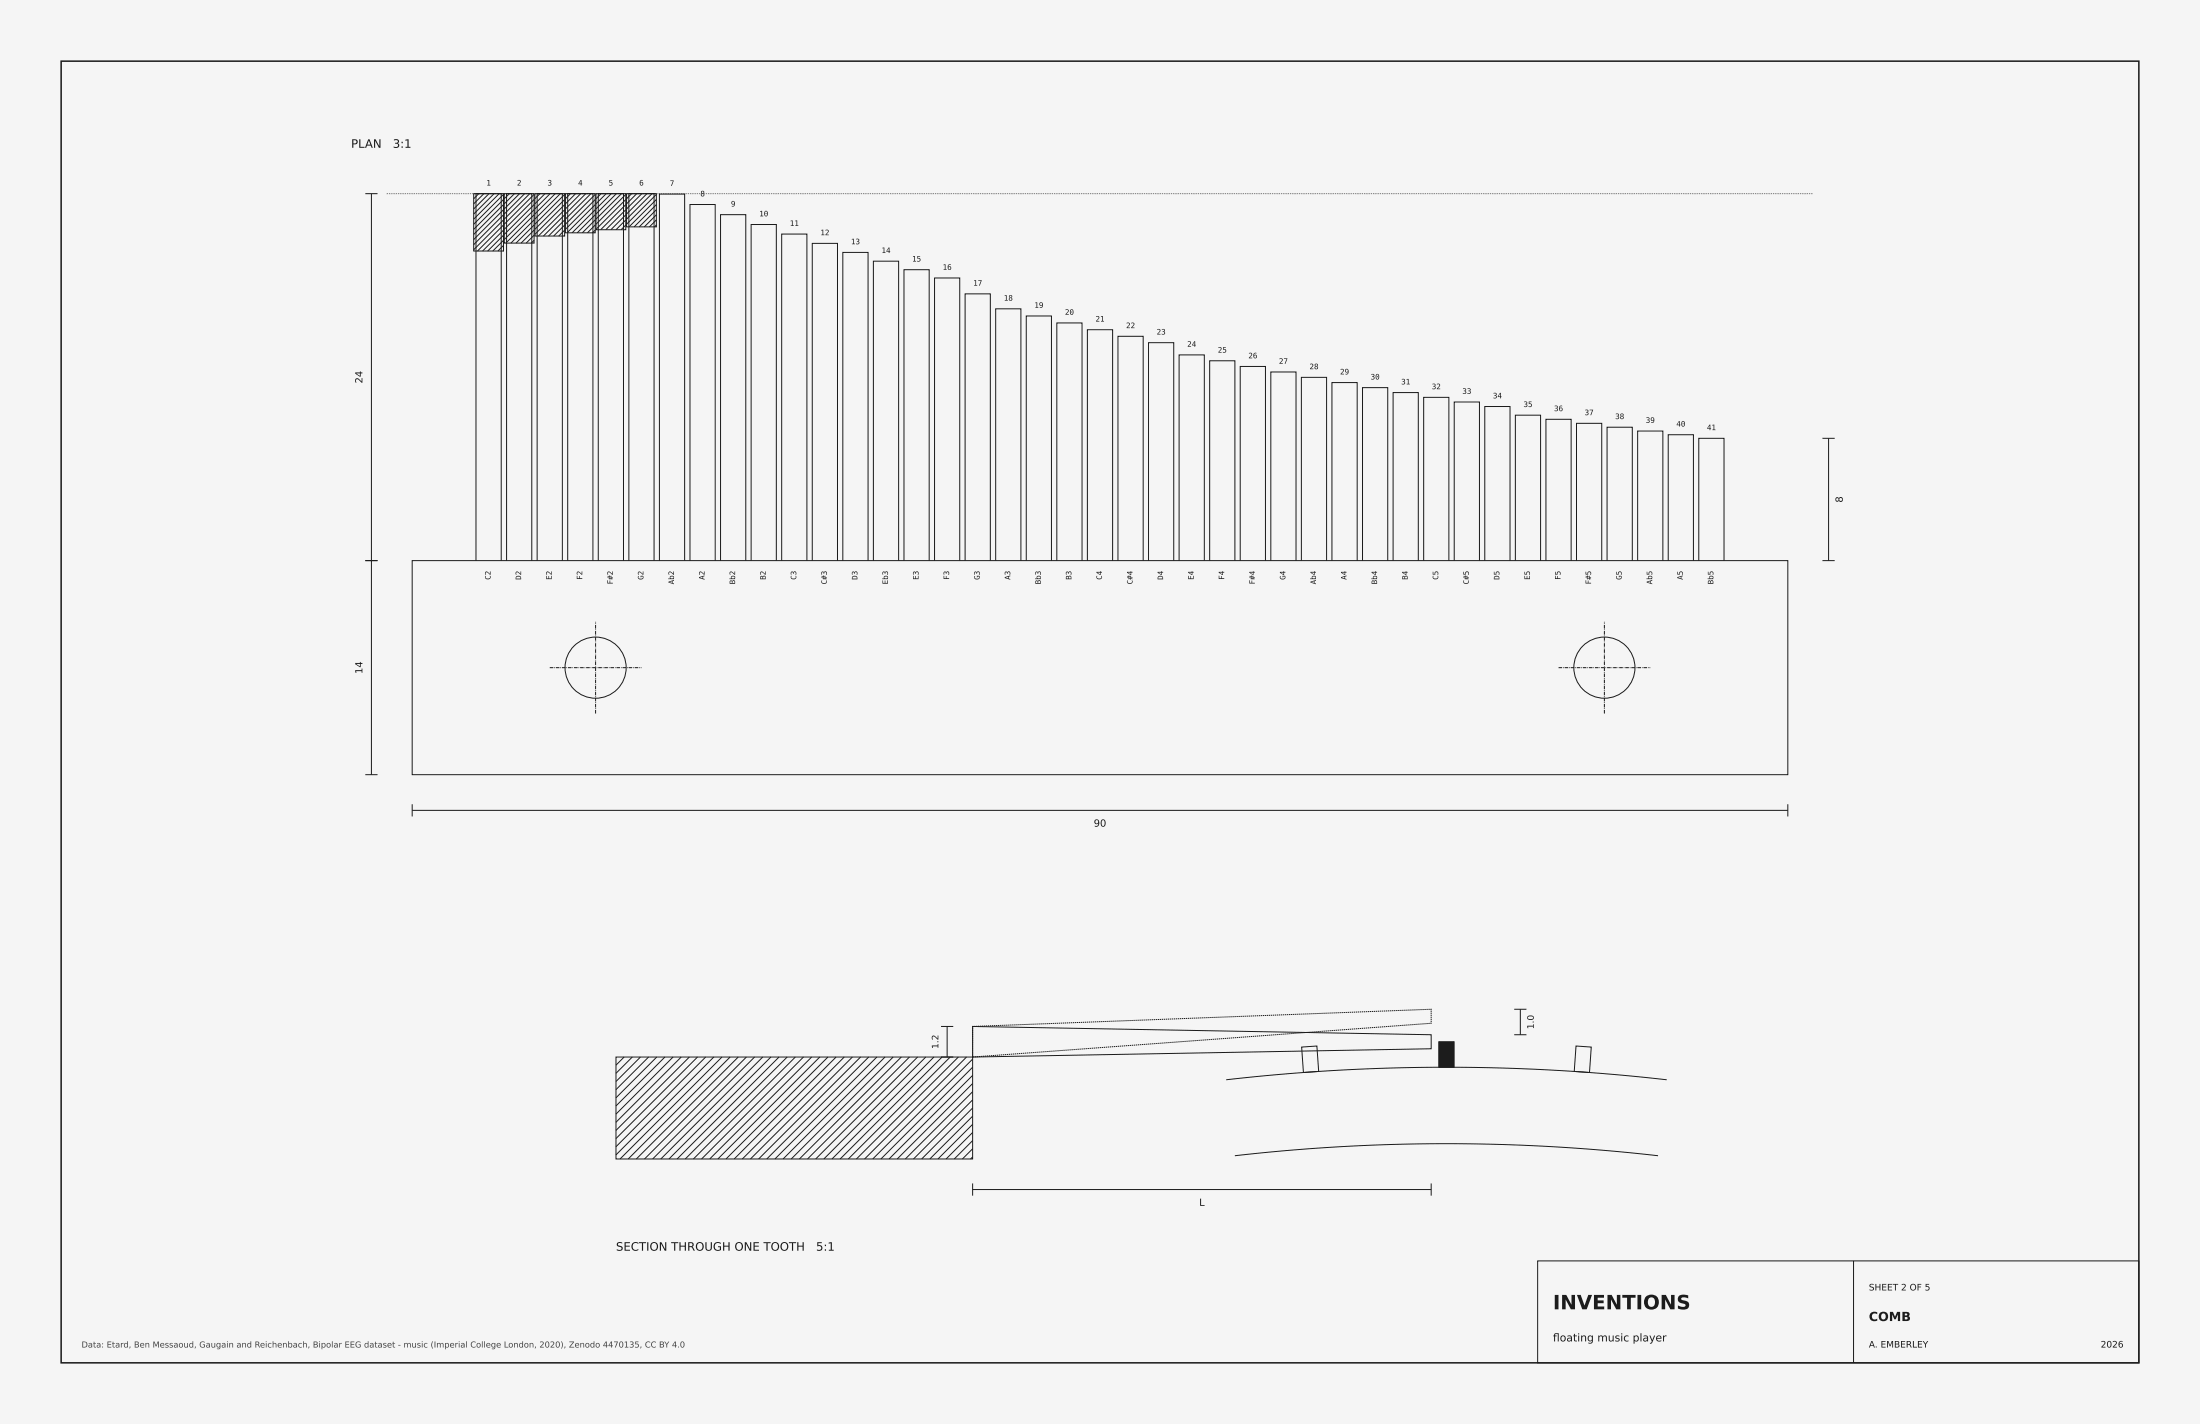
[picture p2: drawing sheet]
<svg xmlns="http://www.w3.org/2000/svg" width="432mm" height="279mm" viewBox="0 0 432 279" stroke-linecap="round" stroke-linejoin="round" font-family="sans-serif">
<path d="M0 0h431.8v279.4h-431.8z" fill="#f7f5ef"/>
<path d="M107.9 131h18M305.9 131h18M116.9 140v-18M314.9 140v-18" fill="none" stroke="#1b1b1b" stroke-width=".2" stroke-dasharray=".7 .2 .1 .2" stroke-linecap="butt"/>
<g fill="none" stroke="#1b1b1b" stroke-width=".2">
<path d="M71.7 38h2.4M72.9 38v114M93 38h5.8v11.3h-5.8zM94 38l-1 1M95 38l-2 2M96 38l-3 3M97 38l-4 4M98 38l-5 5M98.8 38.1l-5.8 5.9M98.8 39.2l-5.8 5.8M99 38h5.8v9.7h-5.8zM100 38l-1 1"/>
<path d="M101 38l-2 2M102 38l-3 3M103 38l-4 4M104 38l-5 5M104.8 38.1l-5.8 5.9M104.8 39.2l-5.8 5.8M105 38h5.8v8.3h-5.8zM106 38l-1 1M107 38l-2 2M108 38l-3 3M109 38l-4 4M110 38l-5 5"/>
<path d="M110.8 38.1l-5.8 5.9M110.8 39.2l-5.8 5.8M111 38h5.8v7.7h-5.8zM112 38l-1 1M113 38l-2 2M114 38l-3 3M115 38l-4 4M116 38l-5 5M116.8 39.2l-5.8 5.8M116.8 38.1l-5.8 5.9M117 38h5.8v7.1h-5.8zM118 38l-1 1"/>
<path d="M119 38l-2 2M120 38l-3 3M121 38l-4 4M122 38l-5 5M122.8 38.1l-5.8 5.9M122.8 39.2l-5.8 5.8M123 38h5.8v6.5h-5.8zM124 38l-1 1M125 38l-2 2M126 38l-3 3M127 38l-4 4M128 38l-5 5"/>
<path d="M128.8 38.1l-5.8 5.9M128.8 39.2l-5.3 5.3M98.8 40.2l-5.8 5.8M98.8 41.2l-5.8 5.8M98.8 42.1l-5.8 5.9M98.8 43.1l-5.8 5.9M98.8 44.1l-5.1 5.2M98.8 45.2l-4.1 4.1M98.8 46.2l-3.1 3.1M98.8 47.2l-2.1 2.1M98.8 48.1l-1.1 1.2M98.8 49.1l-.1 .2"/>
<path d="M104.8 40.2l-5.8 5.8M104.8 41.2l-5.8 5.8M104.8 42.1l-5.5 5.6M104.8 43.1l-4.5 4.6M104.8 44.1l-3.5 3.6M104.8 45.2l-2.5 2.5M104.8 46.2l-1.5 1.5M104.8 47.2l-.5 .5M110.8 40.2l-5.8 5.8M110.8 41.2l-5.1 5.1M110.8 42.1l-4.1 4.2M110.8 43.1l-3.1 3.2"/>
<path d="M110.8 44.1l-2.1 2.2M110.8 45.2l-1.1 1.1M110.8 46.2l-.1 .1M116.8 40.2l-5.5 5.5M116.8 41.2l-4.5 4.5M116.8 42.1l-3.5 3.6M116.8 43.1l-2.5 2.6M116.8 44.1l-1.5 1.6M116.8 45.2l-.5 .5M122.8 40.2l-4.9 4.9M122.8 41.2l-3.9 3.9M122.8 42.1l-2.9 3"/>
<path d="M122.8 43.1l-1.9 2M122.8 44.1l-.9 1M128.8 40.2l-4.3 4.3M128.8 41.2l-3.3 3.3M128.8 42.1l-2.3 2.4M128.8 43.1l-1.3 1.4M128.8 44.1l-.3 .4M357.7 86h2.4M358.9 86v24M71.7 110h2.4M80.9 110h270v42h-270zM93.4 110v-72h5v72"/>
<path d="M99.4 110v-72h5v72M105.4 110v-72h5v72M111.4 110v-72h5v72M117.4 110v-72h5v72M123.4 110v-72h5v72M129.4 110v-71.9h5v71.9M135.4 110v-69.9h5v69.9M141.4 110v-67.9h5v67.9M147.4 110v-65.9h5v65.9M153.4 110v-64.1h5v64.1M159.4 110v-62.2h5v62.2M165.4 110v-60.5h5v60.5"/>
<path d="M171.4 110v-58.8h5v58.8M177.4 110v-57.1h5v57.1M183.4 110v-55.5h5v55.5M189.4 110v-52.3h5v52.3M195.4 110v-49.4h5v49.4M201.4 110v-48h5v48M207.4 110v-46.6h5v46.6M213.4 110v-45.3h5v45.3M219.4 110v-44h5v44M225.4 110v-42.8h5v42.8M231.4 110v-40.4h5v40.4M237.4 110v-39.2h5v39.2"/>
<path d="M243.4 110v-38.1h5v38.1M249.4 110v-37h5v37M255.4 110v-36h5v36M261.4 110v-34.9h5v34.9M267.4 110v-33.9h5v33.9M273.4 110v-33h5v33M279.4 110v-32h5v32M285.4 110v-31.1h5v31.1M291.4 110v-30.2h5v30.2M297.4 110v-28.5h5v28.5M303.4 110v-27.7h5v27.7M309.4 110v-26.9h5v26.9"/>
<path d="M315.4 110v-26.2h5v26.2M321.4 110v-25.4h5v25.4M327.4 110v-24.7h5v24.7M333.4 110v-24h5v24M357.7 110h2.4M71.7 152h2.4M80.9 159h270M80.9 157.8v2.4M350.9 157.8v2.4M297.2 198h2.4M298.4 198v5M120.9 207.4h70v20h-70z"/>
<path d="M122.5 207.4l-1.6 1.6M124.1 207.4l-3.2 3.2M125.7 207.4l-4.8 4.8M127.3 207.4l-6.4 6.4M128.9 207.4l-8 8M130.5 207.4l-9.6 9.6M132.1 207.4l-11.2 11.2M133.7 207.4l-12.8 12.8M135.3 207.4l-14.4 14.4M136.9 207.4l-16 16M138.5 207.4l-17.6 17.6M140.1 207.4l-19.2 19.2"/>
<path d="M141.7 207.4l-20 20M143.3 207.4l-20 20M144.9 207.4l-20 20M146.5 207.4l-20 20M148.1 207.4l-20 20M149.7 207.4l-20 20M151.3 207.4l-20 20M152.9 207.4l-20 20M154.5 207.4l-20 20M156.1 207.4l-20 20M157.7 207.4l-20 20M159.3 207.4l-20 20"/>
<path d="M160.9 207.4l-20 20M162.5 207.4l-20 20M164.1 207.4l-20 20M165.7 207.4l-20 20M167.3 207.4l-20 20M168.9 207.4l-20 20M170.5 207.4l-20 20M172.1 207.4l-20 20M173.7 207.4l-20 20M175.3 207.4l-20 20M176.9 207.4l-20 20M178.5 207.4l-20 20"/>
<path d="M180.1 207.4l-20 20M181.7 207.4l-20 20M183.3 207.4l-20 20M184.7 207.4h2.4M184.7 201.4h2.4M184.9 207.4l-20 20M185.9 201.4v6M186.5 207.4l-20 20M188.1 207.4l-20 20M189.7 207.4l-20 20M190.9 201.4l90 1.6v2.8l-90 1.6zM190.9 207.8l-19.6 19.6"/>
<path d="M190.9 209.4l-18 18M190.9 211l-16.4 16.4M190.9 212.6l-14.8 14.8M190.9 214.2l-13.2 13.2M190.9 215.8l-11.6 11.6M190.9 217.4l-10 10M190.9 219l-8.4 8.4M240.8 211.8l9.8-.9 10.9-.8 10.9-.5 11-.2 10.9 .1 10.9 .5 10.9 .8 10.9 1M255.5 205.4l3-.2 .3 5-3 .2zM297.2 203h2.4M309.3 205.2l3 .2-.3 5-3-.2zM190.9 220.6l-6.8 6.8"/>
<path d="M190.9 222.2l-5.2 5.2M190.9 223.8l-3.6 3.6M190.9 225.4l-2 2M190.9 227l-.4 .4M190.9 233.4h90M190.9 232.2v2.4M242.5 226.8l10.4-1.1 10.5-.7 10.5-.5 9.5-.1 10.5 .1 10.5 .5 10.5 .7 10.4 1.1M280.9 232.2v2.4M301.8 247.4h118v20h-118zM363.8 247.4v20"/>
<circle cx="116.9" cy="131" r="6"/>
<circle cx="314.9" cy="131" r="6"/>
</g>
<path d="M75.9 38h280" fill="none" stroke="#777" stroke-width=".2" stroke-dasharray=".3 .2" stroke-linecap="butt"/>
<path d="M12 12h407.8v255.4h-407.8z" fill="none" stroke="#1b1b1b" stroke-width=".3"/>
<path d="M190.9 201.4l90-3.4v2.8l-90 6.6z" fill="none" stroke="#1b1b1b" stroke-width=".2" stroke-dasharray=".3 .1" stroke-linecap="butt"/>
<path d="M282.4 204.4h3v5h-3z" fill="#1b1b1b" stroke="#1b1b1b" stroke-width=".2"/>
<text font-size="3.9" fill="#1b1b1b" x="304.8" y="256.9">INVENTIONS</text>
<text font-size="2.5" fill="#1b1b1b" x="366.8" y="259.2">COMB</text>
<g font-size="2.3" fill="#1b1b1b">
<text x="68.9" y="29">PLAN</text>
<text x="77.1" y="29">3:1</text>
<text x="120.9" y="245.4">SECTION THROUGH ONE TOOTH</text>
<text x="160.2" y="245.4">5:1</text>
</g>
<g font-size="2.1" fill="#1b1b1b">
<text x="304.8" y="263.2">foating music player</text>
<text x="304.8" y="263.2">l</text>
</g>
<g font-size="1.9" fill="#1b1b1b">
<text x="71.1" y="75.2" transform="rotate(-90 71.1 75.2)">24</text>
<text x="361.7" y="98.6" transform="rotate(-90 361.7 98.6)">8</text>
<text x="71.1" y="132.2" transform="rotate(-90 71.1 132.2)">14</text>
<text x="214.7" y="162.2">90</text>
<text x="235.4" y="236.6">L</text>
</g>
<g font-size="1.8" fill="#1b1b1b">
<text x="301" y="201.9" transform="rotate(-90 301 201.9)">1.0</text>
<text x="184.2" y="205.8" transform="rotate(-90 184.2 205.8)">1.2</text>
<text x="366.8" y="253.2">SHEET 2 OF 5</text>
<text x="366.8" y="264.4">A. EMBERLEY</text>
<text x="412.3" y="264.4">2026</text>
</g>
<text font-size="1.6" fill="#444" x="16" y="264.4">Data: Etard, Ben Messaoud, Gaugain and Reichenbach, Bipolar EEG dataset - music (Imperial College London, 2020), Zenodo 4470135, CC BY 4.0</text>
<g font-size="1.5" fill="#1b1b1b">
<text x="95.5" y="36.4">1</text>
<text x="101.5" y="36.4">2</text>
<text x="107.5" y="36.4">3</text>
<text x="113.5" y="36.4">4</text>
<text x="119.5" y="36.4">5</text>
<text x="125.5" y="36.4">6</text>
<text x="131.5" y="36.5">7</text>
<text x="137.5" y="38.5">8</text>
<text x="143.5" y="40.5">9</text>
<text x="149" y="42.5">10</text>
<text x="155" y="44.3">11</text>
<text x="161" y="46.2">12</text>
<text x="167" y="47.9">13</text>
<text x="173" y="49.6">14</text>
<text x="179" y="51.3">15</text>
<text x="185" y="52.9">16</text>
<text x="191" y="56.1">17</text>
<text x="197" y="59">18</text>
<text x="203" y="60.4">19</text>
<text x="209" y="61.8">20</text>
<text x="215" y="63.1">21</text>
<text x="221" y="64.4">22</text>
<text x="227" y="65.6">23</text>
<text x="233" y="68">24</text>
<text x="239" y="69.2">25</text>
<text x="245" y="70.3">26</text>
<text x="251" y="71.4">27</text>
<text x="257" y="72.4">28</text>
<text x="263" y="73.5">29</text>
<text x="269" y="74.5">30</text>
<text x="275" y="75.4">31</text>
<text x="281" y="76.4">32</text>
<text x="287" y="77.3">33</text>
<text x="293" y="78.2">34</text>
<text x="299" y="79.9">35</text>
<text x="305" y="80.7">36</text>
<text x="311" y="81.5">37</text>
<text x="317" y="82.2">38</text>
<text x="323" y="83">39</text>
<text x="329" y="83.7">40</text>
<text x="335" y="84.4">41</text>
<text x="96.3" y="113.8" transform="rotate(-90 96.3 113.8)">C2</text>
<text x="102.3" y="113.8" transform="rotate(-90 102.3 113.8)">D2</text>
<text x="108.3" y="113.8" transform="rotate(-90 108.3 113.8)">E2</text>
<text x="114.3" y="113.8" transform="rotate(-90 114.3 113.8)">F2</text>
<text x="126.3" y="113.8" transform="rotate(-90 126.3 113.8)">G2</text>
<text x="138.3" y="113.8" transform="rotate(-90 138.3 113.8)">A2</text>
<text x="150.3" y="113.8" transform="rotate(-90 150.3 113.8)">B2</text>
<text x="156.3" y="113.8" transform="rotate(-90 156.3 113.8)">C3</text>
<text x="168.3" y="113.8" transform="rotate(-90 168.3 113.8)">D3</text>
<text x="180.3" y="113.8" transform="rotate(-90 180.3 113.8)">E3</text>
<text x="186.3" y="113.8" transform="rotate(-90 186.3 113.8)">F3</text>
<text x="192.3" y="113.8" transform="rotate(-90 192.3 113.8)">G3</text>
<text x="198.3" y="113.8" transform="rotate(-90 198.3 113.8)">A3</text>
<text x="210.3" y="113.8" transform="rotate(-90 210.3 113.8)">B3</text>
<text x="216.3" y="113.8" transform="rotate(-90 216.3 113.8)">C4</text>
<text x="228.3" y="113.8" transform="rotate(-90 228.3 113.8)">D4</text>
<text x="234.3" y="113.8" transform="rotate(-90 234.3 113.8)">E4</text>
<text x="240.3" y="113.8" transform="rotate(-90 240.3 113.8)">F4</text>
<text x="252.3" y="113.8" transform="rotate(-90 252.3 113.8)">G4</text>
<text x="264.3" y="113.8" transform="rotate(-90 264.3 113.8)">A4</text>
<text x="276.3" y="113.8" transform="rotate(-90 276.3 113.8)">B4</text>
<text x="282.3" y="113.8" transform="rotate(-90 282.3 113.8)">C5</text>
<text x="294.3" y="113.8" transform="rotate(-90 294.3 113.8)">D5</text>
<text x="300.3" y="113.8" transform="rotate(-90 300.3 113.8)">E5</text>
<text x="306.3" y="113.8" transform="rotate(-90 306.3 113.8)">F5</text>
<text x="318.3" y="113.8" transform="rotate(-90 318.3 113.8)">G5</text>
<text x="330.3" y="113.8" transform="rotate(-90 330.3 113.8)">A5</text>
<text x="120.3" y="114.7" transform="rotate(-90 120.3 114.7)">F#2</text>
<text x="132.3" y="114.7" transform="rotate(-90 132.3 114.7)">Ab2</text>
<text x="144.3" y="114.7" transform="rotate(-90 144.3 114.7)">Bb2</text>
<text x="162.3" y="114.7" transform="rotate(-90 162.3 114.7)">C#3</text>
<text x="174.3" y="114.7" transform="rotate(-90 174.3 114.7)">Eb3</text>
<text x="204.3" y="114.7" transform="rotate(-90 204.3 114.7)">Bb3</text>
<text x="222.3" y="114.7" transform="rotate(-90 222.3 114.7)">C#4</text>
<text x="246.3" y="114.7" transform="rotate(-90 246.3 114.7)">F#4</text>
<text x="258.3" y="114.7" transform="rotate(-90 258.3 114.7)">Ab4</text>
<text x="270.3" y="114.7" transform="rotate(-90 270.3 114.7)">Bb4</text>
<text x="288.3" y="114.7" transform="rotate(-90 288.3 114.7)">C#5</text>
<text x="312.3" y="114.7" transform="rotate(-90 312.3 114.7)">F#5</text>
<text x="324.3" y="114.7" transform="rotate(-90 324.3 114.7)">Ab5</text>
<text x="336.3" y="114.7" transform="rotate(-90 336.3 114.7)">Bb5</text>
</g>
</svg>
